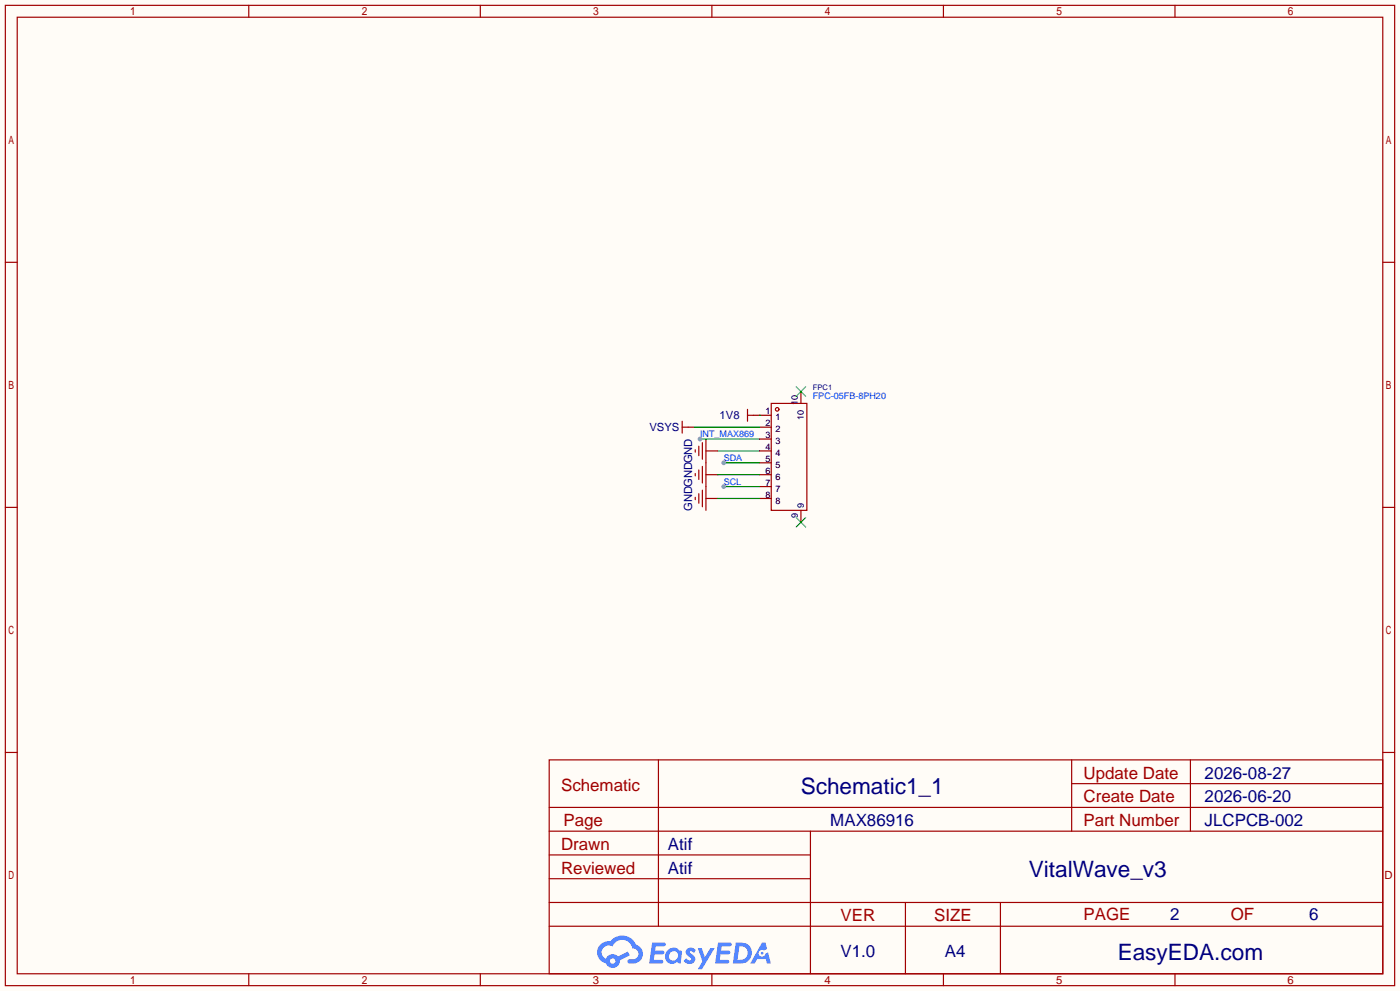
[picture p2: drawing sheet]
<svg xmlns="http://www.w3.org/2000/svg" width="299mm" height="212mm" viewBox="0 0 299 212" stroke-linecap="round" stroke-linejoin="round" font-family="sans-serif">
<path d="M0 0h299.5v211.8h-299.5z" fill="#fffcf7"/>
<g fill="none" stroke="#a10000" stroke-width=".25">
<path d="M1.1 1.1h297.2v209.6h-297.2zM3.7 3.7h292.1v204.5h-292.1zM53.2 1.1v2.6M102.7 1.1v2.6M152.3 1.1v2.6M201.8 1.1v2.6M251.3 1.1v2.6M1.1 56.1h2.6M295.8 56.1h2.5M1.1 108.5h2.6M295.8 108.5h2.5M1.1 160.8h2.6"/>
<path d="M117.5 162.4h178.3v45.8h-178.3zM117.5 177.7h178.3M117.5 172.6h178.3M140.8 162.4v35.6M173.4 177.7v30.5M229.2 162.4v15.3M229.2 167.5h66.6M254.6 162.4v15.3M295.8 160.8h2.5M117.5 182.8h55.9M117.5 198h178.3M117.5 192.9h178.3"/>
<path d="M117.5 187.8h55.9M193.7 192.9v15.3M214 192.9v15.3M53.2 208.2v2.5M102.7 208.2v2.5M152.3 208.2v2.5M201.8 208.2v2.5M251.3 208.2v2.5"/>
</g>
<g fill="#5487ff">
<path d="M147 202.8a1.3 1.3 0 0 1 1.8 .3l-.4 .6a.54 .54 0 0 0-.9-.2l.1 .2a1.28 1.28 0 0 1 .8 2 1.53 1.53 0 0 1-2.2-.3l.6-.6 .7 .5a.31 .31 0 0 0 .4-.3 .31 .31 0 0 0-.3-.3 1.12 1.12 0 0 1-.6-1.9z"/>
<path d="M149.3 202.7h.8l.7 1.9 1.2-1.9h.9l-2.7 4.5h-.9l.9-1.7z"/>
<path d="M139.5 201.5h1.6a1.31 1.31 0 0 1 1.3 .2 .4 .4 0 0 1-.4 .6h-1.7l-.2 .9h1.7a.4 .4 0 0 1 .3 .4 .4 .4 0 0 1-.4 .4h-1.7l-.2 1.2h1.4a.46 .46 0 0 1 .5 .1 .46 .46 0 0 1 .1 .5l-.3 .2h-2.6z"/>
<path d="M153.6 201.5h1.6a1.32 1.32 0 0 1 1.3 .2 .39 .39 0 0 1-.4 .6h-1.7l-.2 .9h1.7a.4 .4 0 0 1 .3 .4 .4 .4 0 0 1-.4 .4h-1.7l-.1 1.2h1.3a.46 .46 0 0 1 .5 .1 .46 .46 0 0 1 .1 .5l-.3 .2h-2.6z"/>
<path d="M163 201.5h.7l.4 1.3-.7 .4a.75 .75 0 0 0-1.1 .3 .75 .75 0 0 0 .5 1 .75 .75 0 0 0 1-.6l.5-.3 .6 2.4h-.9l-.2-1h-1.8l-.6 1h-.9z"/>
<path d="M157.4 201.5l-.6 4.5h1.4a2.27 2.27 0 0 0 2.6-2.3 2.27 2.27 0 0 0-2.7-2.2zM158.2 202.3a1.5 1.5 0 0 1 1.8 1.5 1.5 1.5 0 0 1-2 1.4h-.3z"/>
<path d="M142.8 203.1a1.6 1.6 0 0 0-.3 2.3 1.6 1.6 0 0 0 2.3 .2l.8 .4 .3-2.5-.2-.3h-.4a1.58 1.58 0 0 0-2.5-.1zM143.4 203.6a.98 .98 0 0 1 1.6 .5 .98 .98 0 0 1-1 1.2 .94 .94 0 0 1-.9-.6 .94 .94 0 0 1 .3-1.1z"/>
<path d="M128.4 201.9a2.37 2.37 0 0 0 1.2 4 1.54 1.54 0 0 0 1.8 1 1.54 1.54 0 0 0 1.2-1.6l2.1-1.1-.4-.8-2.1 1.1a1.57 1.57 0 0 0-2.6 .4 1.5 1.5 0 0 1-.7-2.1 1.5 1.5 0 0 1 2.1-.5 2.23 2.23 0 0 1 2.3-1.4 2.23 2.23 0 0 1 2 1.8 1.16 1.16 0 0 1 1.3 1.1 1.16 1.16 0 0 1-1.1 1.3h-.7a.47 .47 0 0 0-.6 .3 .47 .47 0 0 0 .4 .6 2.17 2.17 0 0 0 2.6-1 2.17 2.17 0 0 0-.4-2.7l-.8-.4a3.2 3.2 0 0 0-5.4-.7l-1.2 .1zM130.5 205.4a.58 .58 0 0 1 1.1 0 .58 .58 0 0 1-1.1 0z"/>
<circle cx="163" cy="203.8" r=".28"/>
</g>
<g fill="none" stroke="#870000" stroke-width=".25">
<path d="M147.2 91.3h1.3M151 96.4h2.5M161.2 88.8h3.8M162.4 96.4h2.6M162.4 91.3h2.6M162.4 93.9h2.6M162.4 98.9h2.6M171.3 83.7v2.5M151 106.6h2.5M151 101.5h2.5M162.4 106.6h2.6M162.4 101.5h2.6"/>
<path d="M162.4 104h2.6M171.3 109.1v2.5"/>
</g>
<g fill="none" stroke="#a10000" stroke-width=".25">
<path d="M145.9 90v2.6M145.9 91.3h1.3M148.7 96.1v.5M149.5 95.4v2M150.2 94.6v3.6M150.2 99.7v3.6M151 93.9v15.2M159.9 87.5v2.5M159.9 88.8h1.3M165 86.2h7.6v22.9h-7.6zM148.7 101.2v.5M148.7 106.3v.5"/>
<path d="M149.5 100.5v2M149.5 105.5v2.1M150.2 104.8v3.5"/>
<circle cx="166.2" cy="87.5" r=".38"/>
</g>
<path d="M170.3 82.7l2 2M172.3 82.7l-2 2M170.3 110.6l2 2M172.3 110.6l-2 2" fill="none" stroke="#3c3" stroke-width=".25"/>
<path d="M153.5 106.6h8.9M154.8 104h7.6" fill="none" stroke="#008700" stroke-width=".25"/>
<circle cx="154.8" cy="104" r=".51" fill="#999"/>
<path d="M154.8 98.9h7.6M153.5 101.5h8.9" fill="none" stroke="#008700" stroke-width=".25"/>
<circle cx="154.8" cy="98.9" r=".51" fill="#999"/>
<path d="M148.5 91.3h13.9M149.7 93.9h12.7M162.4 88.8h.1" fill="none" stroke="#008700" stroke-width=".25"/>
<circle cx="149.7" cy="93.9" r=".51" fill="#999"/>
<path d="M153.5 96.4h8.9" fill="none" stroke="#008700" stroke-width=".25"/>
<g font-size="4.8" fill="#000080">
<text x="171.3" y="169.6">Schematic1_1</text>
<text x="220.1" y="187.4">VitalWave_v3</text>
<text x="239.1" y="205.2">EasyEDA.com</text>
</g>
<g font-size="3.6" fill="#a00000">
<text x="231.8" y="166.5">Update Date</text>
<text x="120" y="169">Schematic</text>
<text x="231.8" y="171.5">Create Date</text>
<text x="120.5" y="176.6">Page</text>
<text x="231.8" y="176.6">Part Number</text>
<text x="120" y="181.7">Drawn</text>
<text x="120" y="186.8">Reviewed</text>
<text x="179.8" y="196.9">VER</text>
<text x="199.8" y="196.9">SIZE</text>
<text x="231.8" y="196.7">PAGE</text>
<text x="263.3" y="196.7">OF</text>
</g>
<g font-size="3.6" fill="#000080">
<text x="257.7" y="166.5">2026-08-27</text>
<text x="257.7" y="171.5">2026-06-20</text>
<text x="177.6" y="176.6">MAX86916</text>
<text x="257.7" y="176.6">JLCPCB-002</text>
<text x="142.9" y="181.7">Atif</text>
<text x="142.9" y="186.8">Atif</text>
<text x="250.3" y="196.7">2</text>
<text x="280" y="196.7">6</text>
<text x="179.8" y="204.6">V1.0</text>
<text x="202.1" y="204.6">A4</text>
</g>
<g font-size="2.4" fill="#000080">
<text x="153.9" y="89.6">1V8</text>
<text x="138.9" y="92.2">VSYS</text>
<text x="148" y="109.2" transform="rotate(-90 148 109.2)">GNDGNDGND</text>
</g>
<g font-size="2.4" fill="#a00000">
<text x="296.2" y="187.9">D</text>
<text x="126.8" y="210.3">3</text>
<text x="176.4" y="210.3">4</text>
<text x="225.9" y="210.3">5</text>
<text x="275.4" y="210.3">6</text>
</g>
<g font-size="1.9">
<text x="163.8" y="88.6">1</text>
<text x="165.9" y="89.9">1</text>
<text x="170.6" y="86.6" transform="rotate(-90 170.6 86.6)">10</text>
<text x="171.9" y="89.8" transform="rotate(-90 171.9 89.8)">10</text>
<text x="163.8" y="91.1">2</text>
<text x="163.8" y="93.7">3</text>
<text x="165.9" y="92.4">2</text>
<text x="165.9" y="94.9">3</text>
<text x="163.8" y="96.2">4</text>
<text x="163.8" y="98.7">5</text>
<text x="163.8" y="101.3">6</text>
<text x="165.9" y="97.5">4</text>
<text x="165.9" y="100">5</text>
<text x="163.8" y="103.8">7</text>
<text x="163.8" y="106.4">8</text>
<text x="165.9" y="102.6">6</text>
<text x="165.9" y="105.1">7</text>
<text x="165.9" y="107.6">8</text>
<text x="170.6" y="110.8" transform="rotate(-90 170.6 110.8)">9</text>
<text x="171.9" y="108.6" transform="rotate(-90 171.9 108.6)">9</text>
</g>
<g font-size="1.9" fill="#00f">
<text x="173.9" y="85.3">FPC-05FB-8PH20</text>
<text x="149.7" y="93.4">INT_MAX869</text>
<text x="154.8" y="98.5">SDA</text>
<text x="154.8" y="103.6">SCL</text>
</g>
<text font-size="1.6" fill="#000080" x="173.9" y="83.3">FPC1</text>
</svg>
